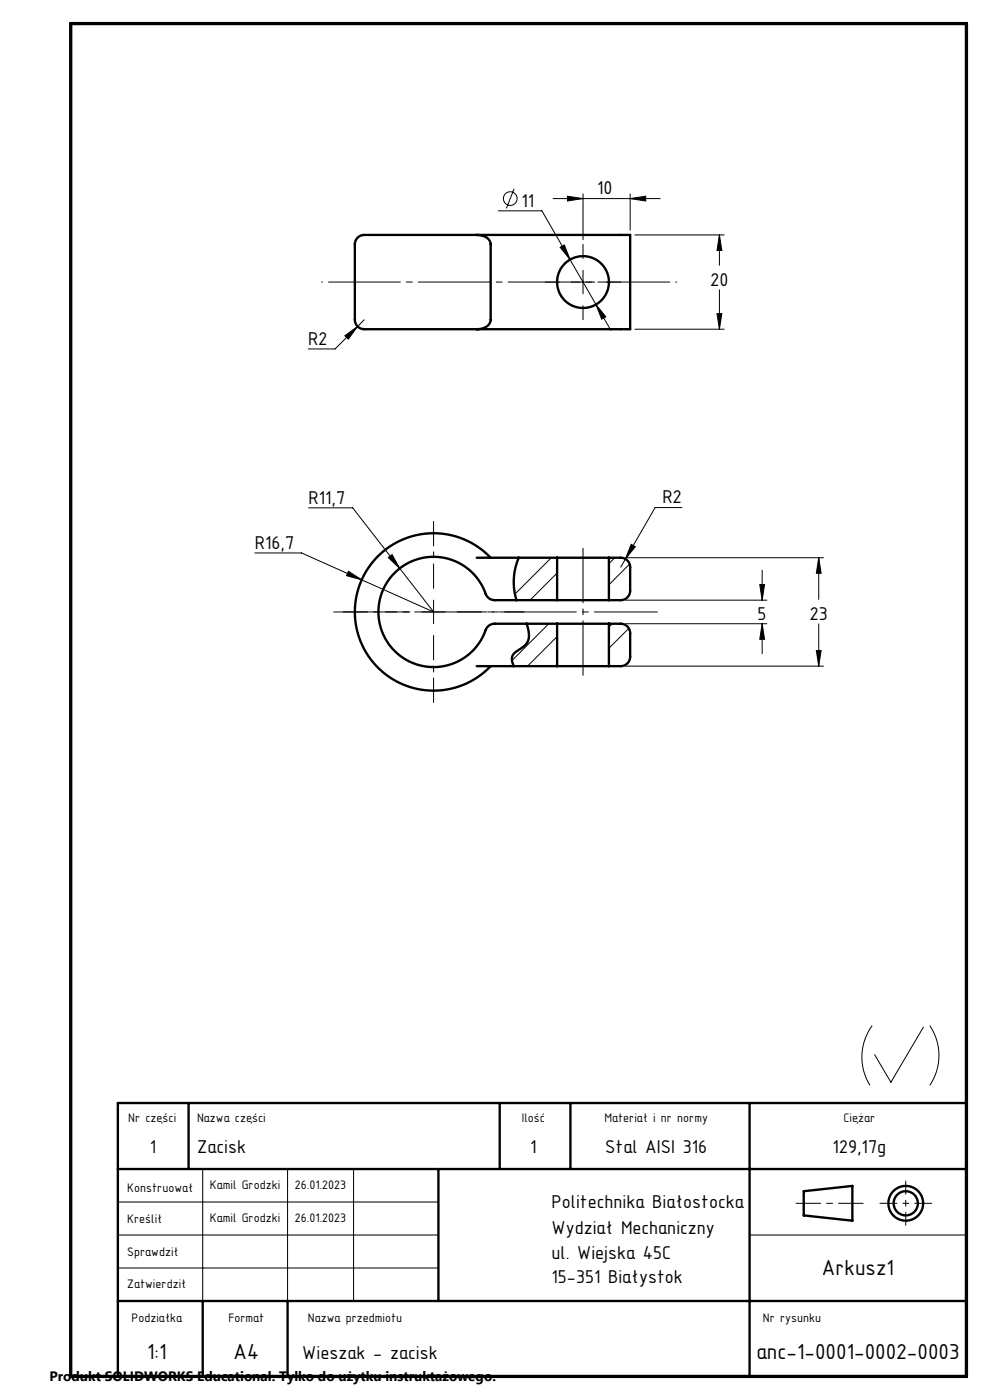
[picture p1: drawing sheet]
<svg xmlns="http://www.w3.org/2000/svg" width="210mm" height="297mm" viewBox="0 0 210 297" stroke-linecap="round" stroke-linejoin="round" font-family="sans-serif">
<g fill="none" stroke="#000" stroke-width=".5">
<path d="M101.1 49.8h-19.9a16.9 16.9 0 0 0-4.8 .3l-.9 .8-.2 .9v16a2.27 2.27 0 0 0 2.8 2h23M101.1 49.8a2.51 2.51 0 0 1 3 2v16a2.32 2.32 0 0 1-2.4 2h-.6M101.1 49.8h32.6v20h-32.6M101.1 118.3h17.1M104.1 118.3a16.7 16.7 0 0 0-23.8-.4 16.7 16.7 0 0 0 0 23.8 16.7 16.7 0 0 0 23.8-.4M110 118.3a12.8 12.8 0 0 0-.4 9M118.2 118.3h11M118.2 118.3v9M129.2 118.3h2.5a2 2 0 0 1 2 2v5a2 2 0 0 1-2 2h-2.5M129.2 118.3v9M111.7 132.3a4.4 4.4 0 0 1-.1 4.4l-1.7 1.2a2.19 2.19 0 0 0-.9 3.4M118.2 127.3h-13.3a2.25 2.25 0 0 1-2.1-2 11.7 11.7 0 0 0-18.3-4.5 11.7 11.7 0 0 0 .9 18.8 11.7 11.7 0 0 0 17.7-6.2l.9-.9 .9-.2h13.3"/>
<path d="M118.2 127.3h11M118.2 132.3h11M118.2 132.3v9M129.2 132.3h2.5a2 2 0 0 1 2 2v5a2 2 0 0 1-2 2h-2.5M129.2 132.3v9M101.1 141.3h17.1M118.2 141.3h11M40 234v14M106 234v14M121 234v14M159 234v58M205 234h-180v58"/>
<path d="M25 248h180M93 248v28M170.5 252.7l10.3-1.1v7.4l-10.3-1.2zM25 276h180M43 276v16M61 276v16"/>
<circle cx="123.7" cy="59.8" r="5.5"/>
<circle cx="192.1" cy="255.3" r="2.57"/>
<circle cx="192.1" cy="255.3" r="3.7"/>
</g>
<g fill="none" stroke="#000" stroke-width=".21">
<path d="M105.7 44.7h9.2l14.7 25.4M109.1 40.1l-1.7 4.1M117.3 42.1h22.7M118.8 52.5l.9-.5 1.2 3.1zM120.4 41.6l3.3 .5-3.3 .5zM121.2 59.8h5M123.7 57.3v5M123.7 41.1v9.7M133.7 42.1l3.3-.5v1zM133.7 41.1v7.7M134.7 49.8h18.9M152.6 49.8l.5 3.3h-1z"/>
<path d="M152.6 49.8v6.5M73.2 71.2l2.7-1.9-2 2.6zM77.3 67.8l-6.2 6.2h-5.7M126.4 64.6l2.1 2.6-.9 .5zM134.7 69.8h18.9M152.1 66.5h1l-.5 3.3zM152.6 61.5v8.3M54.1 117.3h9.9l28 12.5-7.2-9.2M65.4 107.7h9.4l10 12.9M82.4 118.3l.8-.6 1.6 2.9zM116.9 118.3l-7.7 7.7M130.4 118.3l-1.2 1.3"/>
<path d="M132.7 118.3h42M133.6 119.7l-4.4 4.4M133.9 115.5l.9 .5-2.1 2.6zM144.6 107.7h-5.6l-7.3 12.6M173.7 118.3l.5 3.3h-1zM173.7 118.3v8.9M73.9 121.2l2.8 1.8-3.2-.9zM89.5 129.8h5M92 127.3v5M116.4 132.3l-7.8 7.8M118.2 135l-6.3 6.3M118.2 121.6l-5.8 5.7"/>
<path d="M129.9 132.3l-.7 .7M132.7 127.3h30M132.7 132.3h30M133.4 133.3l-4.2 4.2M161.2 124h1l-.5 3.3zM161.7 121v6.3M161.7 132.3v6.4M161.7 132.3l.5 3.3h-1zM173.2 138h1l-.5 3.3zM173.7 132.4v8.9M132.7 141.3h42M185 217.6a11.3 11.3 0 0 0-.5 12.6"/>
<path d="M195.9 217.9l-6.9 11.7-3.5-5.9M197.2 217.6a11.3 11.3 0 0 1 0 12.6M25 255h68M43 248v28M61 248v28M75 248v28M25 269h68M25 262h68M159 262h46"/>
<circle cx="108.2" cy="42.1" r="1.45"/>
</g>
<path d="M143.5 59.8h-75.3" fill="none" stroke="#000" stroke-width=".21" stroke-dasharray="15.2 1.3 1.3 1.3" stroke-dashoffset="-1.5"/>
<path d="M118.7 59.8h-3M123.7 54.8v-3M128.7 59.8h3M123.7 64.8v3" fill="none" stroke="#000" stroke-width=".21" stroke-dasharray="15.2 1.3 1.3 1.3"/>
<path d="M70.8 129.8h68.6" fill="none" stroke="#000" stroke-width=".21" stroke-dasharray="15.2 1.3 1.3 1.3" stroke-dashoffset="1.9"/>
<path d="M123.7 116.3v27" fill="none" stroke="#000" stroke-width=".21" stroke-dasharray="15.2 1.3 1.3 1.3" stroke-dashoffset="3.7"/>
<path d="M87 129.8h-14.2M92 124.8v-14.2M92 134.8v14.2M97 129.8h14.2M183.1 255.3h-14.3" fill="none" stroke="#000" stroke-width=".21" stroke-dasharray="15.2 1.3 1.3 1.3" stroke-dashoffset="10"/>
<path d="M192.1 250.6v9.4" fill="none" stroke="#000" stroke-width=".21" stroke-dasharray="15.2 1.3 1.3 1.3" stroke-dashoffset="12.4"/>
<path d="M197.6 255.3h-10.9" fill="none" stroke="#000" stroke-width=".21" stroke-dasharray="15.2 1.3 1.3 1.3" stroke-dashoffset="11.7"/>
<path d="M15 5h190v287h-190z" fill="none" stroke="#000" stroke-width=".7"/>
<g fill="#000">
<path d="M133.7 42.1l3.3-.5v1zM120.4 41.6l3.3 .5-3.3 .5zM126.4 64.6l1.2 3.1 .9-.5zM118.8 52.5l2.1 2.6-1.2-3.1zM73.2 71.2l.7 .7 2-2.6zM73.9 121.2l-.4 .9 3.2 .9zM133.9 115.5l-1.2 3.1 2.1-2.6z"/>
<path d="M152.1 66.5h1l-.5 3.3zM152.6 49.8l.5 3.3h-1zM82.4 118.3l2.4 2.3-1.6-2.9zM173.7 118.3l.5 3.3h-1zM173.2 138h1l-.5 3.3zM161.2 124h1l-.5 3.3zM161.7 132.3l.5 3.3h-1z"/>
</g>
<g font-size="4.9">
<text x="174.3" y="270.4">Arkusz1</text>
<text x="31.2" y="288.3">1:1</text>
<text x="49.5" y="288.3">A4</text>
<text x="160.4" y="288.3">anc-1-0001-0002-0003</text>
</g>
<g font-size="4.2">
<text x="126.6" y="41.2">10</text>
<text x="110.6" y="43.8">11</text>
<text x="150.7" y="60.6">20</text>
<text x="65.4" y="73.1">R2</text>
<text x="65.4" y="106.8">R11,7</text>
<text x="140.6" y="106.8">R2</text>
<text x="54" y="116.4">R16,7</text>
<text x="160.7" y="131.5">5</text>
<text x="171.8" y="131.5">23</text>
<text x="31.8" y="244.6">1</text>
<text x="41.8" y="244.6">Zacisk</text>
<text x="112.5" y="244.6">1</text>
<text x="128.4" y="244.6">Stal AISI 316</text>
<text x="176.6" y="244.6">129,17g</text>
<text x="117" y="256.3">Politechnika Białostocka</text>
<text x="117" y="261.8">Wydział Mechaniczny</text>
<text x="117" y="267">ul. Wiejska 45C</text>
<text x="117" y="272.2">15-351 Białystok</text>
<text x="64.1" y="288.3">Wieszak - zacisk</text>
</g>
<text font-size="2.9" x="10.5" y="292.9">Produkt SOLIDWORKS Educational. Tylko do użytku instruktażowego.</text>
<g font-size="2.8">
<text x="27.2" y="238">Nr części</text>
<text x="41.8" y="238">Nazwa części</text>
<text x="110.7" y="238">Ilość</text>
<text x="128.2" y="238">Materiał i nr normy</text>
<text x="178.9" y="238">Ciężar</text>
<text x="27" y="252.8">Konstruował</text>
<text x="44.5" y="252.3">Kamil Grodzki</text>
<text x="62.5" y="252.3">26.01.2023</text>
<text x="27" y="259.4">Kreślił</text>
<text x="44.5" y="259.3">Kamil Grodzki</text>
<text x="62.5" y="259.3">26.01.2023</text>
<text x="27" y="266.4">Sprawdził</text>
<text x="27" y="273.3">Zatwierdził</text>
<text x="27.9" y="280.4">Podziałka</text>
<text x="48.4" y="280.4">Format</text>
<text x="65.3" y="280.4">Nazwa przedmiotu</text>
<text x="161.8" y="280.4">Nr rysunku</text>
</g>
</svg>
